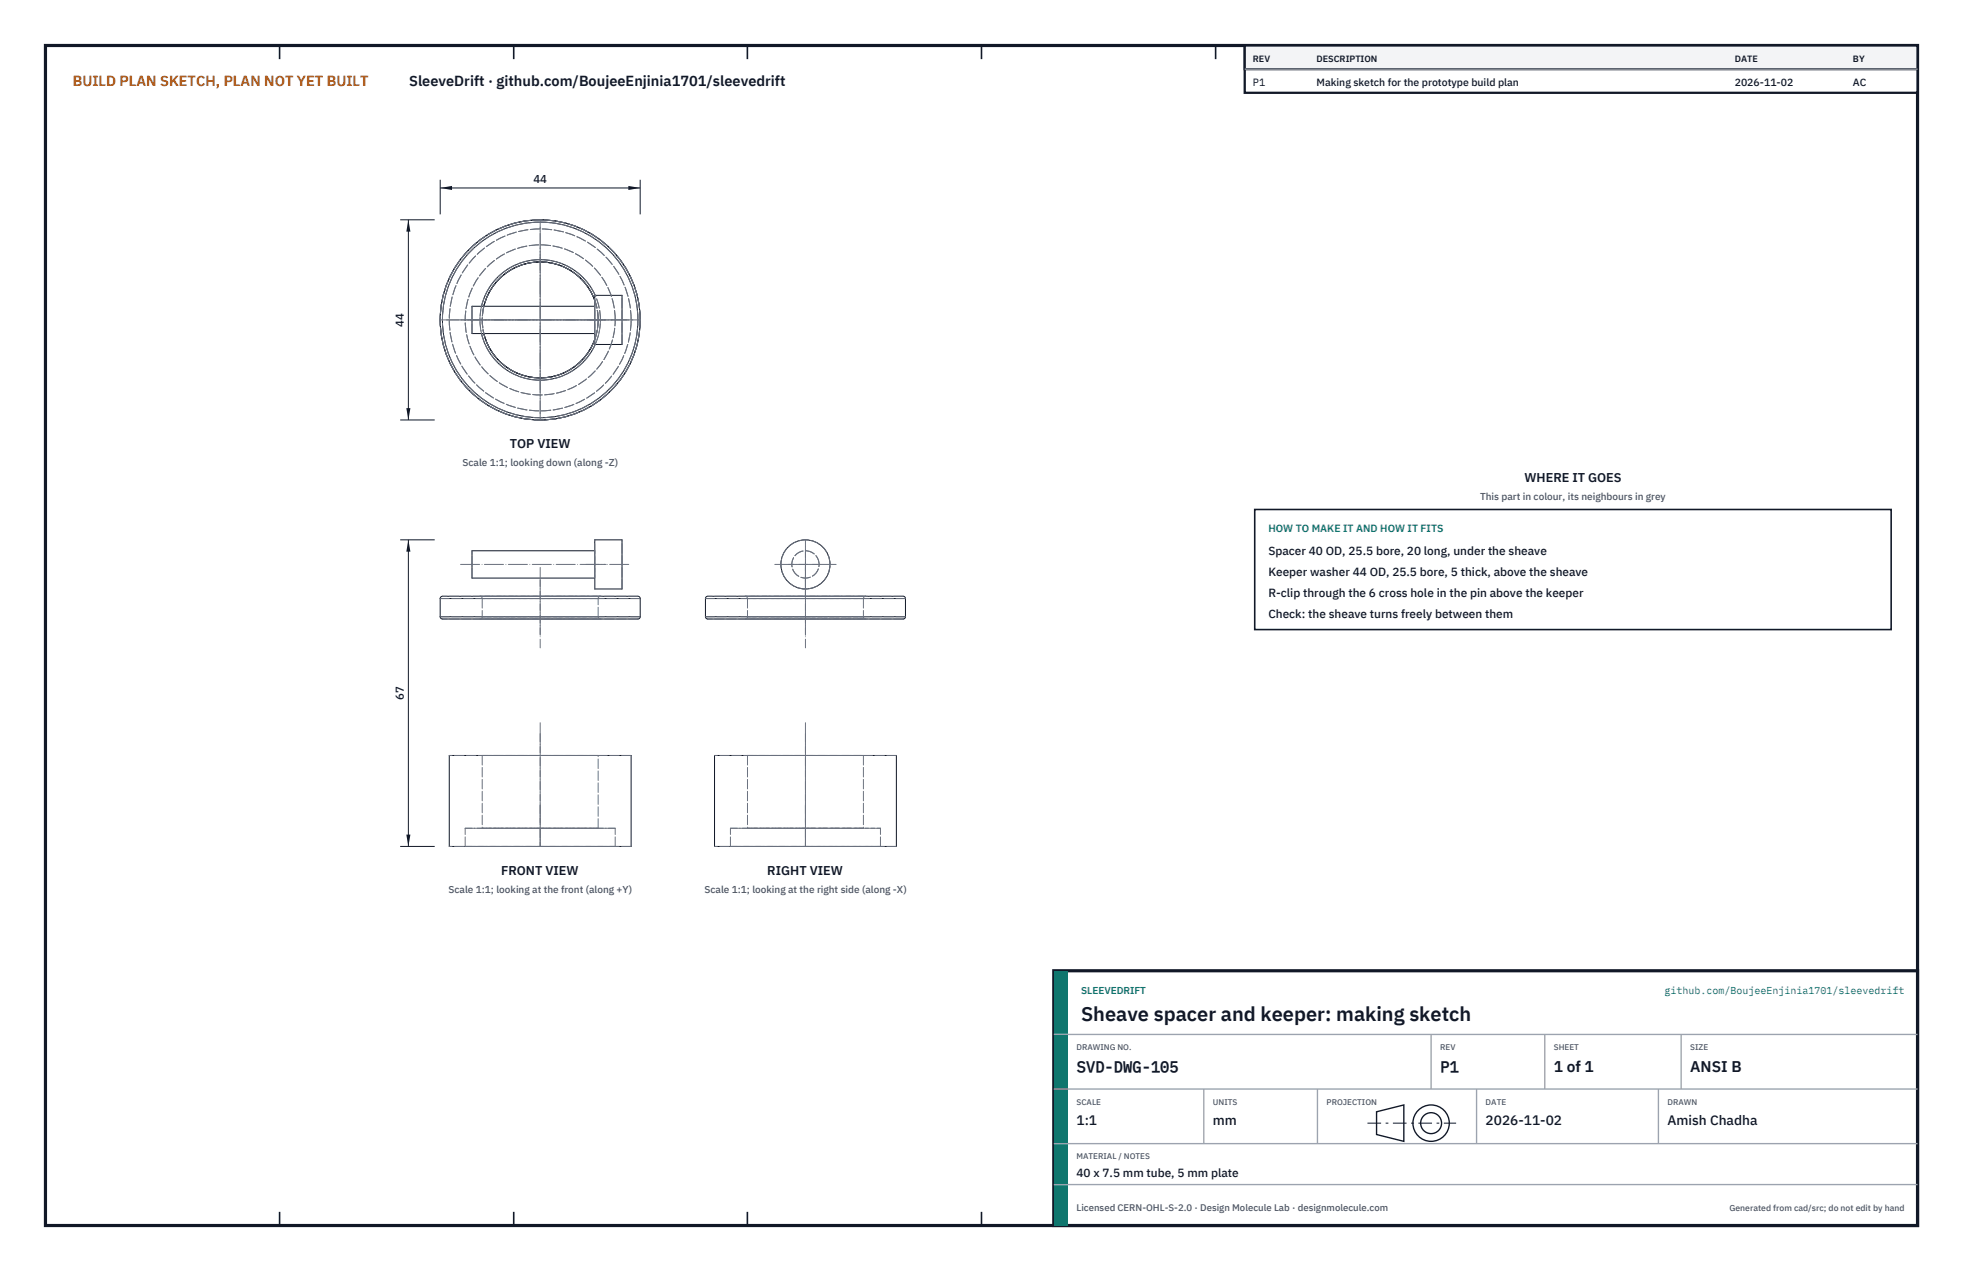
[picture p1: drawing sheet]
<svg xmlns="http://www.w3.org/2000/svg" width="432mm" height="279mm" viewBox="0 0 432 279" stroke-linecap="round" stroke-linejoin="round" font-family="sans-serif">
<path d="M10 10h411.8v259.4h-411.8z" fill="none" stroke="#111827" stroke-width=".7" stroke-linecap="butt"/>
<g fill="none" stroke="#111827" stroke-width=".35">
<path d="M61.5 10v3M113 10v3M164.4 10v3M215.9 10v3M267.4 10v3M318.9 10v3M370.3 10v3M61.5 266.4v3M113 266.4v3M164.4 266.4v3M215.9 266.4v3M267.4 266.4v3"/>
<path d="M318.9 266.4v3M370.3 266.4v3"/>
</g>
<g fill="none" stroke="#111727" stroke-width=".22">
<path d="M105.9 73.3a13.3 13.3 0 0 0 11.7 10.2 13.3 13.3 0 0 0 13.3-7.8M106.4 73.3a12.8 12.8 0 0 0 11.7 9.8 12.8 12.8 0 0 0 12.7-8.5M130.8 66a12.8 12.8 0 0 0-12.7-8.4 12.8 12.8 0 0 0-11.7 9.7M130.8 67.3h-27v6h27M130.8 64.9h6v10.8h-6zM130.9 64.9a13.3 13.3 0 0 0-13.3-7.8 13.3 13.3 0 0 0-11.7 10.2M130.8 118.7h6v10.8h-6zM96.8 135.6l.2 .3 .3 .2h43l.4-.2 .1-.3M96.8 131.6l.2-.4 .3-.1h43l.4 .1 .1 .4M96.8 135.6h44M96.8 131.6h44M96.8 131.6v4"/>
<path d="M130.8 121.1h-27v6h27M140.8 131.6v4M155.2 135.6l.1 .3 .4 .2h43l.4-.2 .1-.3M155.2 131.6l.1-.3 .4-.2h43l.4 .2 .1 .3M155.2 135.6h44M155.2 131.6h44M155.2 131.6v4M199.2 131.6v4M98.8 166.1h40v20h-40zM157.2 166.1h40v20h-40z"/>
<circle cx="118.8" cy="70.3" r="22"/>
<circle cx="118.8" cy="70.3" r="21.5"/>
<circle cx="177.2" cy="124.1" r="5.4"/>
</g>
<g fill="none" stroke="#6a7180" stroke-width=".22" stroke-dasharray="2.1 .5">
<path d="M103.8 70.3v-3M103.8 73.3v-3M105.9 67.3a13.2 13.2 0 0 0 0 6M106.4 67.3a12.8 12.8 0 0 0 0 6M130.8 74.6l.5-1.8 .3-2.5M130.8 70.3v-3M130.8 67.3v6M130.8 73.3v-3M130.8 70.3v-5.4M130.8 75.7v-5.4M130.9 75.7a13.3 13.3 0 0 0 1.2-5.4M131.6 70.3l-.3-2.5-.5-1.8"/>
<path d="M132.1 70.3a13.3 13.3 0 0 0-1.2-5.4M136.8 70.3v-5.4M136.8 75.7v-5.4M103.8 127.1v-6M105.6 136.1h26.5M105.6 131.1h26.5M106.1 135.6l-.2 .3-.3 .2M106.1 131.6l-.2-.4-.3-.1M106.1 131.6v4M106.1 135.6h25.5M106.1 131.6h25.5M130.8 127.1v-6"/>
<path d="M130.8 121.1v6M130.8 129.5v-10.8M131.6 135.6l.2 .4 .3 .1M131.6 131.6l.1-.4 .4-.1M131.6 135.6v-4M131.6 135.6h-25.5M131.6 131.6h-25.5M132.1 136.1h-26.5M132.1 131.1h-26.5M136.8 129.5v-10.8M140.3 136.1h-43M140.3 131.1h-43"/>
<path d="M140.8 135.6h-44M140.8 131.6h-44M163.9 136.1h13.3M163.9 131.1h13.3M164.4 135.6l-.1 .3-.4 .2M164.4 131.6l-.1-.3-.4-.2M164.4 131.6v4M164.4 135.6h12.8M164.4 131.6h12.8M177.2 136.1h13.2M177.2 131.1h13.2M177.2 135.6h12.7"/>
<path d="M177.2 131.6h12.7M189.9 135.6l.1 .3 .4 .2M189.9 131.6l.1-.3 .4-.2M189.9 131.6v4M189.9 135.6h-25.5M189.9 131.6h-25.5M190.4 136.1h-26.5M190.4 131.1h-26.5M198.7 136.1h-43M198.7 131.1h-43M199.2 135.6h-44M199.2 131.6h-44"/>
<path d="M106.1 166.1h25.5M106.1 166.1v16M131.6 166.1h-25.5M138.8 166.1h-40M164.4 166.1h12.8M164.4 166.1v16M177.2 166.1h12.7M189.9 166.1h-25.5M189.9 166.1v16M197.2 166.1h-40M102.3 186.1h33M102.3 182.1h33"/>
<path d="M102.3 186.1v-4M106.1 182.1h25.5M131.6 182.1h-25.5M131.6 182.1v-16M135.3 186.1h-33M135.3 182.1h-33M135.3 186.1v-4M138.8 186.1h-40M160.7 186.1h16.5M160.7 182.1h16.5M160.7 186.1v-4M164.4 182.1h25.5"/>
<path d="M177.2 186.1h16.5M177.2 182.1h16.5M177.2 182.1h-12.8M189.9 182.1h-12.7M193.7 186.1h-33M193.7 182.1h-33M193.7 186.1v-4M197.2 186.1h-40"/>
<circle cx="118.8" cy="70.3" r="20"/>
<circle cx="118.8" cy="70.3" r="22"/>
<circle cx="118.8" cy="70.3" r="16.5"/>
<circle cx="118.8" cy="70.3" r="21.5"/>
<circle cx="118.8" cy="70.3" r="12.8"/>
<circle cx="118.8" cy="70.3" r="13.3"/>
<circle cx="177.2" cy="124.1" r="5.4"/>
<circle cx="177.2" cy="124.1" r="3"/>
</g>
<g fill="none" stroke="#6a7180" stroke-width=".22" stroke-dasharray="4.2 .5 0 .5">
<path d="M96.8 70.3h44M98.2 70.3h41.2M101.3 70.3h32M102.9 70.3h31.9M128.8 70.3h10M118.8 92.3v-44M118.8 90.9v-41.2M118.8 86.3v-31.9M101.3 124.1h32M118.8 127.5v12.1M118.8 124.7v17.7M128.8 124.1h10"/>
<path d="M170.4 124.1h13.5M173.4 124.1h7.5M177.2 130.8v-12.1M177.2 127.8v-7.5M177.2 127.5v12.1M177.2 124.7v17.7M118.8 158.9v27.2M177.2 158.9v27.2M118.8 161.3v24.8M177.2 161.3v24.8M118.8 186.1v-9.2M177.2 186.1v-9.2"/>
</g>
<path d="M96.8 39.5v7.6M140.8 39.5v7.6M96.8 41.3h44" fill="none" stroke="#111827" stroke-width=".22"/>
<path d="M96.8 41.3l2.6-.4v.9zM138.2 40.9v.9l2.6-.5z" fill="#111827"/>
<path d="M88 48.3h7.6M89.8 48.3v44M88 92.3h7.6" fill="none" stroke="#111827" stroke-width=".22"/>
<path d="M89.8 48.3l-.4 2.6h.9zM89.4 89.7h.9l-.5 2.6z" fill="#111827"/>
<path d="M88 118.7h7.6M89.8 118.7v67.4M88 186.1h7.6" fill="none" stroke="#111827" stroke-width=".22"/>
<path d="M89.8 118.7l-.4 2.6h.9zM89.4 183.5h.9l-.5 2.6z" fill="#111827"/>
<path d="M276 112h140v26.4h-140z" fill="#fff" stroke="#111827" stroke-width=".35"/>
<path d="M273.8 10h148v10.4h-148z" fill="#fff" stroke="#111827" stroke-width=".5"/>
<path d="M273.8 10h148v5.2h-148z" fill="#f3f4f6" stroke="#111827" stroke-width=".5"/>
<path d="M273.8 15.2h148" fill="none" stroke="#9ca3af" stroke-width=".3"/>
<path d="M231.8 213.4h190v56h-190z" fill="#fff" stroke="#111827" stroke-width=".7" stroke-linecap="butt"/>
<path d="M231.8 213.4h3v56h-3z" fill="#0f766e"/>
<path d="M231.8 227.4h190M231.8 239.4h190M264.8 239.4v12M289.8 239.4v12M314.8 227.4v12M324.8 239.4v12M339.8 227.4v12M364.8 239.4v12M369.8 227.4v12M231.8 251.4h190M231.8 260.4h190" fill="none" stroke="#9ca3af" stroke-width=".3"/>
<g fill="none" stroke="#111827" stroke-width=".3">
<path d="M302.8 244.4l6-1.5v8l-6-1.5z"/>
<circle cx="314.8" cy="246.9" r="4"/>
<circle cx="314.8" cy="246.9" r="2.3"/>
</g>
<path d="M300.8 246.9h19.5" fill="none" stroke="#111827" stroke-width=".22" stroke-dasharray="3 1 .6 1" stroke-linecap="butt"/>
<text font-size="4.4" fill="#111827" x="237.8" y="224.4">Sheave spacer and keeper: making sketch</text>
<g font-size="3.4" fill="#111827">
<text x="236.8" y="235.6">SVD-DWG-105</text>
<text x="316.8" y="235.6">P1</text>
<text x="341.8" y="235.6">1 of 1</text>
<text x="371.8" y="235.6">ANSI B</text>
</g>
<text font-size="3.2" fill="#b45309" x="16" y="19">BUILD PLAN SKETCH, PLAN NOT YET BUILT</text>
<text font-size="3.2" fill="#111827" x="90" y="19">SleeveDrift · github.com/BoujeeEnjinia1701/sleevedrift</text>
<g font-size="3" fill="#111827">
<text x="236.8" y="247.2">1:1</text>
<text x="266.8" y="247.2">mm</text>
<text x="326.8" y="247.2">2026-11-02</text>
<text x="366.8" y="247.2">Amish Chadha</text>
</g>
<g font-size="2.8" fill="#111827">
<text x="112.1" y="98.5">TOP VIEW</text>
<text x="335.3" y="106">WHERE IT GOES</text>
<text x="110.2" y="192.3">FRONT VIEW</text>
<text x="168.8" y="192.3">RIGHT VIEW</text>
</g>
<g font-size="2.6" fill="#111827">
<text x="279" y="122">Spacer 40 OD, 25.5 bore, 20 long, under the sheave</text>
<text x="279" y="126.6">Keeper washer 44 OD, 25.5 bore, 5 thick, above the sheave</text>
<text x="279" y="131.2">R-clip through the 6 cross hole in the pin above the keeper</text>
<text x="279" y="135.8">Check: the sheave turns freely between them</text>
<text x="236.8" y="258.8">40 x 7.5 mm tube, 5 mm plate</text>
</g>
<g font-size="2.5" fill="#111827">
<text x="117.3" y="40.3">44</text>
<text x="88.8" y="71.8" transform="rotate(-90 88.8 71.8)">44</text>
<text x="88.8" y="153.9" transform="rotate(-90 88.8 153.9)">67</text>
</g>
<g font-size="2.3" fill="#111827">
<text x="275.6" y="18.8">P1</text>
<text x="289.6" y="18.8">Making sketch for the prototype build plan</text>
<text x="381.6" y="18.8">2026-11-02</text>
<text x="407.6" y="18.8">AC</text>
</g>
<text font-size="2.3" fill="#0f766e" x="279" y="117">HOW TO MAKE IT AND HOW IT FITS</text>
<g font-size="2.2" fill="#4b5563">
<text x="101.7" y="102.5">Scale 1:1; looking down (along -Z)</text>
<text x="325.6" y="110">This part in colour, its neighbours in grey</text>
<text x="98.7" y="196.3">Scale 1:1; looking at the front (along +Y)</text>
<text x="155" y="196.3">Scale 1:1; looking at the right side (along -X)</text>
</g>
<g font-size="2.2" fill="#0f766e">
<text x="237.8" y="218.4">SLEEVEDRIFT</text>
<text x="366.2" y="218.4">github.com/BoujeeEnjinia1701/sleevedrift</text>
</g>
<text font-size="2.1" fill="#4b5563" x="236.8" y="266.2">Licensed CERN-OHL-S-2.0 · Design Molecule Lab · designmolecule.com</text>
<g font-size="2" fill="#111827">
<text x="275.6" y="13.6">REV</text>
<text x="289.6" y="13.6">DESCRIPTION</text>
<text x="381.6" y="13.6">DATE</text>
<text x="407.6" y="13.6">BY</text>
</g>
<text font-size="1.9" fill="#4b5563" x="380.4" y="266.2">Generated from cad/src; do not edit by hand</text>
<g font-size="1.8" fill="#4b5563">
<text x="236.8" y="230.8">DRAWING NO.</text>
<text x="316.8" y="230.8">REV</text>
<text x="341.8" y="230.8">SHEET</text>
<text x="371.8" y="230.8">SIZE</text>
<text x="236.8" y="242.8">SCALE</text>
<text x="266.8" y="242.8">UNITS</text>
<text x="291.8" y="242.8">PROJECTION</text>
<text x="326.8" y="242.8">DATE</text>
<text x="366.8" y="242.8">DRAWN</text>
<text x="236.8" y="254.8">MATERIAL / NOTES</text>
</g>
</svg>
